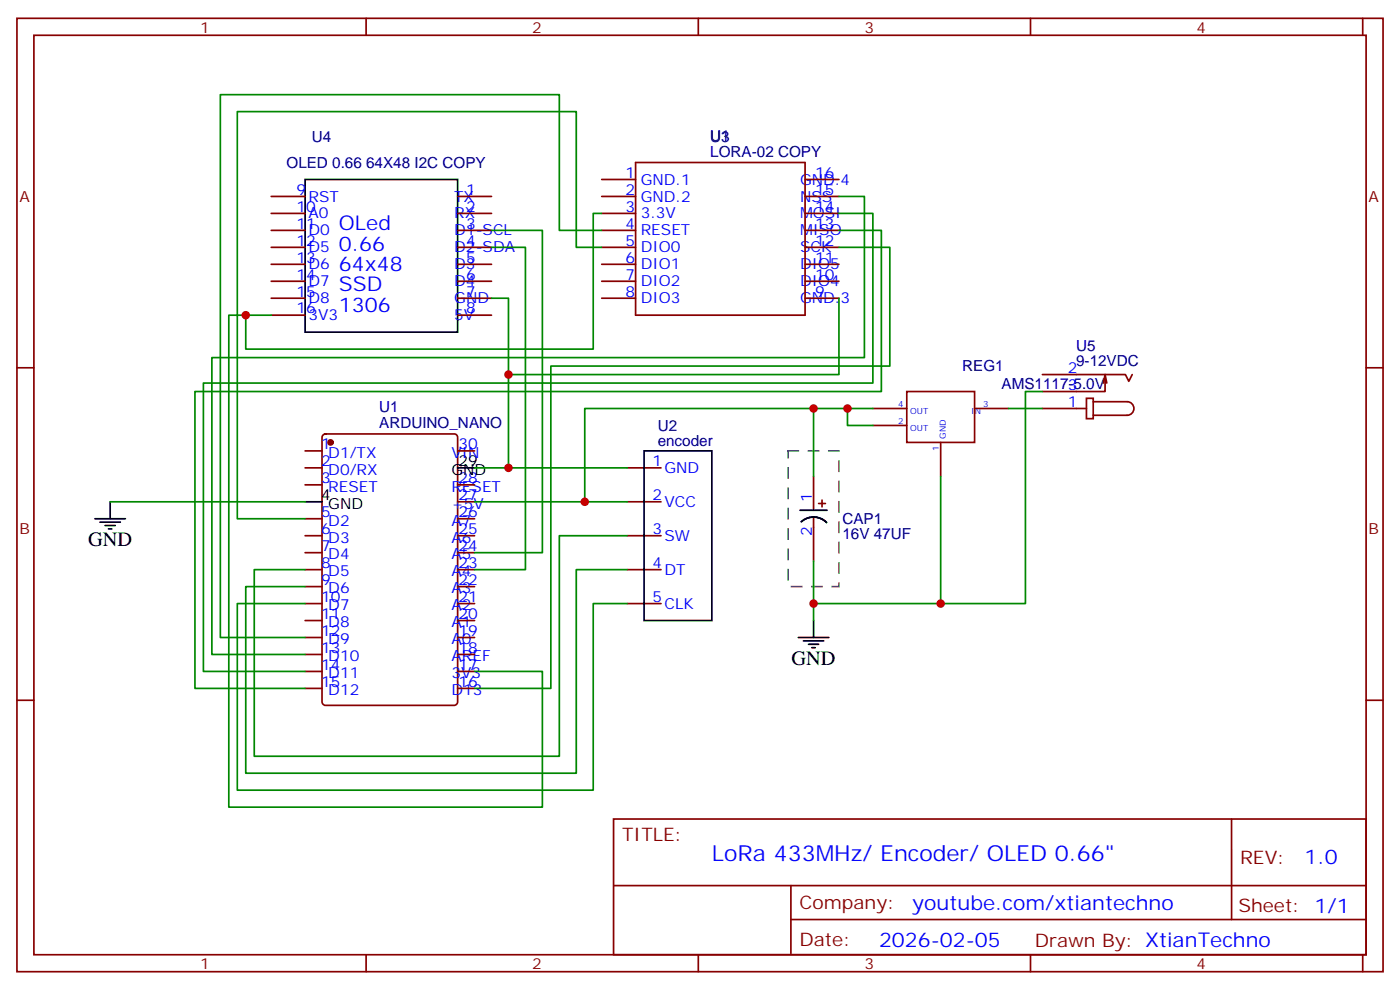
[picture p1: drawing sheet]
<svg xmlns="http://www.w3.org/2000/svg" width="291mm" height="206mm" viewBox="0 0 291 206" stroke-linecap="round" stroke-linejoin="round" font-family="sans-serif">
<g fill="none" stroke="#870000" stroke-width=".35">
<path d="M3.5 3.8h284.4v198.3h-284.4zM7.1 7.3h277.2v191.2h-277.2zM76.2 3.8v3.5M145.3 3.8v3.5M214.5 3.8v3.5M283.6 3.8v3.5M125.2 37.3h7.1M132.3 33.8h35.3v31.7h-35.3zM167.6 37.3h7M56.4 40.9h7.1M56.4 44.4h7.1M56.4 47.9h7.1"/>
<path d="M56.4 51.4h7.1M56.4 55h7.1M56.4 58.5h7.1M95.2 40.9h7.1M95.2 44.4h7.1M95.2 47.9h7.1M95.2 51.4h7.1M95.2 55h7.1M95.2 58.5h7.1M125.2 40.9h7.1M125.2 44.4h7.1M125.2 47.9h7.1"/>
<path d="M125.2 51.4h7.1M125.2 55h7.1M125.2 58.5h7.1M167.6 40.9h7M167.6 44.4h7M167.6 47.9h7M167.6 51.4h7M167.6 55h7M167.6 58.5h7M3.5 76.5h3.6M56.4 62h7.1M56.4 65.5h7.1"/>
<path d="M95.2 62h7.1M95.2 65.5h7.1M125.2 62h7.1M167.6 62h7M217 77.9h17.2l.7 1.4 .8-1.4M230 77.9l-.3 1.8M230.4 79.7l-.4-1.8v3.5h-13M284.3 76.5h3.6M63.5 93.8h3.5M63.5 97.3h3.5M67.3 90.4l.4-.2h26.8a.71 .71 0 0 1 .7 .7v55.1a.76 .76 0 0 1-.7 .7h-26.8a.76 .76 0 0 1-.7-.7v-55.1zM95.2 93.8h3.6"/>
<path d="M130.5 97.3h7.1M169.3 99.1v7M181.7 84.9h7M181.7 88.5h7M188.7 81.4h14.1v10.6h-14.1zM195.8 92v7.1M202.8 84.9h7.1M217 84.9h9.1M226.1 82.8h1.4v4.3h-1.4zM227.5 83.5h7.1a1.41 1.41 0 0 1 1.4 1.4 1.41 1.41 0 0 1-1.4 1.5h-7.1M63.5 100.8h3.5M63.5 107.9h3.5"/>
<path d="M63.5 111.4h3.5M63.5 114.9h3.5M63.5 118.5h3.5M95.2 100.8h3.6M95.2 107.9h3.6M95.2 111.4h3.6M95.2 114.9h3.6M95.2 118.5h3.6M95.2 104.4h3.6M130.5 111.4h7.1M130.5 118.5h7.1M130.5 104.4h7.1"/>
<path d="M169.3 107.5v9.2M170.4 104.7h1.4M171.1 104v1.4M63.5 122h3.5M63.5 125.5h3.5M63.5 129h3.5M63.5 132.6h3.5M63.5 136.1h3.5M63.5 139.6h3.5M95.2 122h3.6M95.2 125.5h3.6M95.2 129h3.6"/>
<path d="M95.2 132.6h3.6M95.2 136.1h3.6M95.2 139.6h3.6M130.5 125.5h7.1M3.5 145.6h3.6M63.5 143.2h3.5M95.2 143.2h3.6M284.3 145.6h3.6M127.7 170.3h156.6v28.2h-156.6zM256.3 170.3v20.9M76.2 198.5v3.6M127.7 184.2h156.5"/>
<path d="M145.3 198.5v3.6M164.6 191.2h119.6M164.6 184.2v14.1M214.5 198.5v3.6M283.6 198.5v3.6"/>
</g>
<circle cx="68.8" cy="92" r=".53" fill="#870000" stroke="#870000" stroke-width=".35"/>
<g fill="none" stroke="#000" stroke-width=".35">
<path d="M63.5 37.3h31.7v31.8h-31.7zM95.2 97.3h3.6M134.1 93.8h14.1v35.2h-14.1zM19.8 107.9h6.3M20.8 108.6h4.2M21.9 109.3h2.1M22.6 110h.7M22.9 104.4v3.5M63.5 104.4h3.5M166.5 106.1h5.7M166.8 108.5a3.8 3.8 0 0 1 5.2 .2M166.2 132.6h6.3"/>
<path d="M167.2 133.3h4.2M168.3 134h2.1M169 134.7h.7M169.3 129v3.6"/>
</g>
<path d="M164 93.8h10.6v28.2h-10.6z" fill="none" stroke="#666" stroke-width=".35" stroke-dasharray="2.1 2.1"/>
<g fill="none" stroke="#008700" stroke-width=".35">
<path d="M102.3 47.9h10.6v67h-14.1M102.3 51.4h7.1v67.1h-10.6M125.2 47.9h-8.8v-28.2h-70.5v112.9h17.6M125.2 51.4h-5.3v-28.2h-70.5v84.7h14.1M125.2 44.4h-1.7v28.2h-72.3v-7.1M174.6 40.9h5.3v33.5h-135.8v61.7h19.4M174.6 44.4h7.1v35.3h-139.4v59.9h21.2M174.6 47.9h8.8v33.5h-142.8v61.8h22.9M174.6 51.4h10.6v24.7h-70.5v67.1h-15.9M56.4 65.5h-8.8v102.4h65.3v-28.3h-14.1M102.3 62h3.5v35.3M174.6 62v15.9h-68.8"/>
<path d="M98.8 97.3h31.7M169.3 84.9v14.2M176.4 84.9v3.6h5.3M181.7 84.9h-60v19.5M195.8 99.1v26.4h-26.5M209.9 84.9h7.1M217 81.4h-3.6v44.1h-17.6M22.9 104.4h40.6M98.8 104.4h31.7M130.5 111.4h-14.1v45.9h-63.5v-38.8h10.6M130.5 118.5h-10.6v42.3h-68.7v-38.8h12.3M169.3 116.7v12.3"/>
<path d="M63.5 125.5h-14.1v38.8h74.1v-38.8h7"/>
</g>
<g fill="#c00">
<circle cx="169.3" cy="125.5" r=".88"/>
<circle cx="195.8" cy="125.5" r=".88"/>
<circle cx="121.7" cy="104.4" r=".88"/>
<circle cx="169.3" cy="84.9" r=".88"/>
<circle cx="105.8" cy="97.3" r=".88"/>
<circle cx="51.2" cy="65.5" r=".88"/>
<circle cx="105.8" cy="77.9" r=".88"/>
<circle cx="176.4" cy="84.9" r=".88"/>
</g>
<text font-size="4.6" fill="#00f" x="148.2" y="179.1">LoRa 433MHz/ Encoder/ OLED 0.66&quot;</text>
<g font-size="4.2" fill="#00f">
<text x="70.6" y="47.9">OLed</text>
<text x="70.6" y="52.1">0.66</text>
<text x="70.6" y="56.4">64x48</text>
<text x="70.6" y="60.6">SSD</text>
<text x="70.6" y="64.8">1306</text>
<text x="271.5" y="179.6">1.0</text>
<text x="189.9" y="189.1">youtube.com/xtiantechno</text>
<text x="183" y="196.9">2026-02-05</text>
</g>
<g font-size="4.2">
<text x="18.3" y="113.5">GND</text>
<text x="164.7" y="138.2">GND</text>
</g>
<g font-size="3.9" fill="#800">
<text x="129.5" y="174.9">TITLE:</text>
<text x="258.1" y="179.6">REV:</text>
<text x="166.4" y="189.1">Company:</text>
<text x="257.7" y="189.7">Sheet: 1/1</text>
<text x="166.4" y="196.8">Date:</text>
<text x="215.4" y="196.9">Draw</text>
<text x="225.6" y="196.9">n By: XtianTechno</text>
</g>
<g font-size="3.2" fill="#800">
<text x="41.6" y="6.8">1</text>
<text x="110.8" y="6.8">2</text>
<text x="179.9" y="6.8">3</text>
<text x="249.1" y="6.8">4</text>
<text x="4.1" y="41.9">A</text>
<text x="284.9" y="41.9">A</text>
<text x="4.1" y="111.1">B</text>
<text x="284.9" y="111.1">B</text>
<text x="41.6" y="201.5">1</text>
<text x="110.8" y="201.5">2</text>
<text x="179.9" y="201.5">3</text>
<text x="249.1" y="201.5">4</text>
</g>
<g font-size="3.2" fill="#000080">
<text x="64.9" y="29.6">U4</text>
<text x="147.8" y="29.6">U3</text>
<text x="150.1" y="29.4">1</text>
<text x="59.6" y="34.9">OLED 0.66 64X48 I2C COPY</text>
<text x="147.8" y="32.6">LORA-02 COPY</text>
<text x="200.3" y="77.3">REG1</text>
<text x="224" y="76.1">9-12VDC</text>
<text x="224" y="73">U5</text>
<text x="208.5" y="80.9">AMS1117-5.0V</text>
<text x="78.9" y="89.1">ARDUINO_NANO</text>
<text x="78.9" y="85.8">U1</text>
<text x="136.9" y="89.6">U2</text>
<text x="136.9" y="92.7">encoder</text>
<text x="175.3" y="112.1">16V 47UF</text>
<text x="175.3" y="109">CAP1</text>
</g>
<g font-size="3.2" fill="#00f">
<text x="61.7" y="40.5">9</text>
<text x="64.2" y="41.9">RST</text>
<text x="94.5" y="41.9">TX</text>
<text x="97" y="40.5">1</text>
<text x="130.2" y="37">1</text>
<text x="130.2" y="40.5">2</text>
<text x="133.3" y="38.4">GND.1</text>
<text x="133.3" y="41.9">GND.2</text>
<text x="166.5" y="41.9">NSS</text>
<text x="166.5" y="38.4">GND.4</text>
<text x="169.7" y="40.5">15</text>
<text x="169.7" y="37">16</text>
<text x="61.7" y="44">10</text>
<text x="61.7" y="47.6">11</text>
<text x="64.2" y="45.4">A0</text>
<text x="94.5" y="45.4">RX</text>
<text x="97" y="44">2</text>
<text x="97" y="47.6">3</text>
<text x="130.2" y="44">3</text>
<text x="130.2" y="47.6">4</text>
<text x="133.3" y="45.4">3.3V</text>
<text x="166.5" y="45.4">MOSI</text>
<text x="169.7" y="47.6">13</text>
<text x="169.7" y="44">14</text>
<text x="61.7" y="51.1">12</text>
<text x="64.2" y="49">D0</text>
<text x="64.2" y="52.5">D5</text>
<text x="94.5" y="49">D1-SCL</text>
<text x="94.5" y="52.5">D2-SDA</text>
<text x="97" y="51.1">4</text>
<text x="130.2" y="51.1">5</text>
<text x="133.3" y="49">RESET</text>
<text x="133.3" y="52.5">DIO0</text>
<text x="166.5" y="52.5">SCK</text>
<text x="166.5" y="49">MISO</text>
<text x="169.7" y="51.1">12</text>
<text x="61.7" y="54.6">13</text>
<text x="61.7" y="58.1">14</text>
<text x="64.2" y="56">D6</text>
<text x="64.2" y="59.5">D7</text>
<text x="94.5" y="56">D3</text>
<text x="94.5" y="59.5">D4</text>
<text x="97" y="54.6">5</text>
<text x="97" y="58.1">6</text>
<text x="130.2" y="54.6">6</text>
<text x="130.2" y="58.1">7</text>
<text x="133.3" y="56">DIO1</text>
<text x="133.3" y="59.5">DIO2</text>
<text x="166.5" y="59.5">DIO4</text>
<text x="166.5" y="56">DIO5</text>
<text x="169.7" y="58.1">10</text>
<text x="169.7" y="54.6">11</text>
<text x="61.7" y="61.7">15</text>
<text x="61.7" y="65.2">16</text>
<text x="64.2" y="63.1">D8</text>
<text x="94.5" y="63.1">GND</text>
<text x="97" y="61.7">7</text>
<text x="97" y="65.2">8</text>
<text x="130.2" y="61.7">8</text>
<text x="133.3" y="63.1">DIO3</text>
<text x="166.5" y="63.1">GND.3</text>
<text x="169.7" y="61.7">9</text>
<text x="64.2" y="66.6">3V3</text>
<text x="94.5" y="66.6">5V</text>
<text x="222.2" y="77.5">2</text>
<text x="222.2" y="81.1">3</text>
<text x="222.2" y="84.6">1</text>
<text x="66.9" y="93.4">1</text>
<text x="68.3" y="95.2">D1/TX</text>
<text x="93.9" y="95.2">VIN</text>
<text x="95.4" y="93.4">30</text>
<text x="66.9" y="96.9">2</text>
<text x="66.9" y="100.5">3</text>
<text x="68.3" y="98.7">D0/RX</text>
<text x="95.4" y="100.5">28</text>
<text x="135.8" y="96.9">1</text>
<text x="138.3" y="98.4">GND</text>
<text x="66.9" y="107.5">5</text>
<text x="68.3" y="102.2">RESET</text>
<text x="93.9" y="105.8">+5V</text>
<text x="93.9" y="102.2">RESET</text>
<text x="95.4" y="107.5">26</text>
<text x="95.4" y="104">27</text>
<text x="135.8" y="104">2</text>
<text x="138.3" y="105.4">VCC</text>
<text x="169" y="104.4" transform="rotate(-90 169 104.4)">1</text>
<text x="66.9" y="111.1">6</text>
<text x="68.3" y="109.3">D2</text>
<text x="68.3" y="112.8">D3</text>
<text x="93.9" y="112.8">A6</text>
<text x="93.9" y="109.3">A7</text>
<text x="95.4" y="111.1">25</text>
<text x="135.8" y="111.1">3</text>
<text x="138.3" y="112.5">SW</text>
<text x="169" y="111.4" transform="rotate(-90 169 111.4)">2</text>
<text x="66.9" y="114.6">7</text>
<text x="66.9" y="118.1">8</text>
<text x="68.3" y="116.3">D4</text>
<text x="68.3" y="119.9">D5</text>
<text x="93.9" y="119.9">A4</text>
<text x="93.9" y="116.3">A5</text>
<text x="95.4" y="118.1">23</text>
<text x="95.4" y="114.6">24</text>
<text x="135.8" y="118.1">4</text>
<text x="138.3" y="119.5">DT</text>
<text x="66.9" y="121.6">9</text>
<text x="66.9" y="125.2">10</text>
<text x="68.3" y="123.4">D6</text>
<text x="93.9" y="123.4">A3</text>
<text x="95.4" y="125.2">21</text>
<text x="95.4" y="121.6">22</text>
<text x="135.8" y="125.2">5</text>
<text x="66.9" y="128.7">11</text>
<text x="68.3" y="126.9">D7</text>
<text x="68.3" y="130.5">D8</text>
<text x="93.9" y="130.5">A1</text>
<text x="93.9" y="126.9">A2</text>
<text x="95.4" y="128.7">20</text>
<text x="138.3" y="126.6">CLK</text>
<text x="66.9" y="132.2">12</text>
<text x="66.9" y="135.7">13</text>
<text x="68.3" y="134">D9</text>
<text x="68.3" y="137.5">D10</text>
<text x="93.9" y="137.5">AREF</text>
<text x="93.9" y="134">A0</text>
<text x="95.4" y="135.7">18</text>
<text x="95.4" y="132.2">19</text>
<text x="66.9" y="139.3">14</text>
<text x="66.9" y="142.8">15</text>
<text x="68.3" y="141">D11</text>
<text x="93.9" y="141">3V3</text>
<text x="95.4" y="142.8">16</text>
<text x="95.4" y="139.3">17</text>
<text x="68.3" y="144.6">D12</text>
<text x="93.9" y="144.6">D13</text>
</g>
<g font-size="3.2">
<text x="93.9" y="98.7">GND</text>
<text x="95.4" y="96.9">29</text>
<text x="66.9" y="104">4</text>
<text x="68.3" y="105.8">GND</text>
</g>
<g font-size="1.8" fill="#00f">
<text x="187" y="88.1">2</text>
<text x="187" y="84.6">4</text>
<text x="189.4" y="89.5">OUT</text>
<text x="189.4" y="86">OUT</text>
<text x="202.1" y="86">IN</text>
<text x="204.6" y="84.6">3</text>
<text x="195.4" y="93.8" transform="rotate(-90 195.4 93.8)">1</text>
<text x="196.8" y="91.3" transform="rotate(-90 196.8 91.3)">GND</text>
</g>
</svg>
